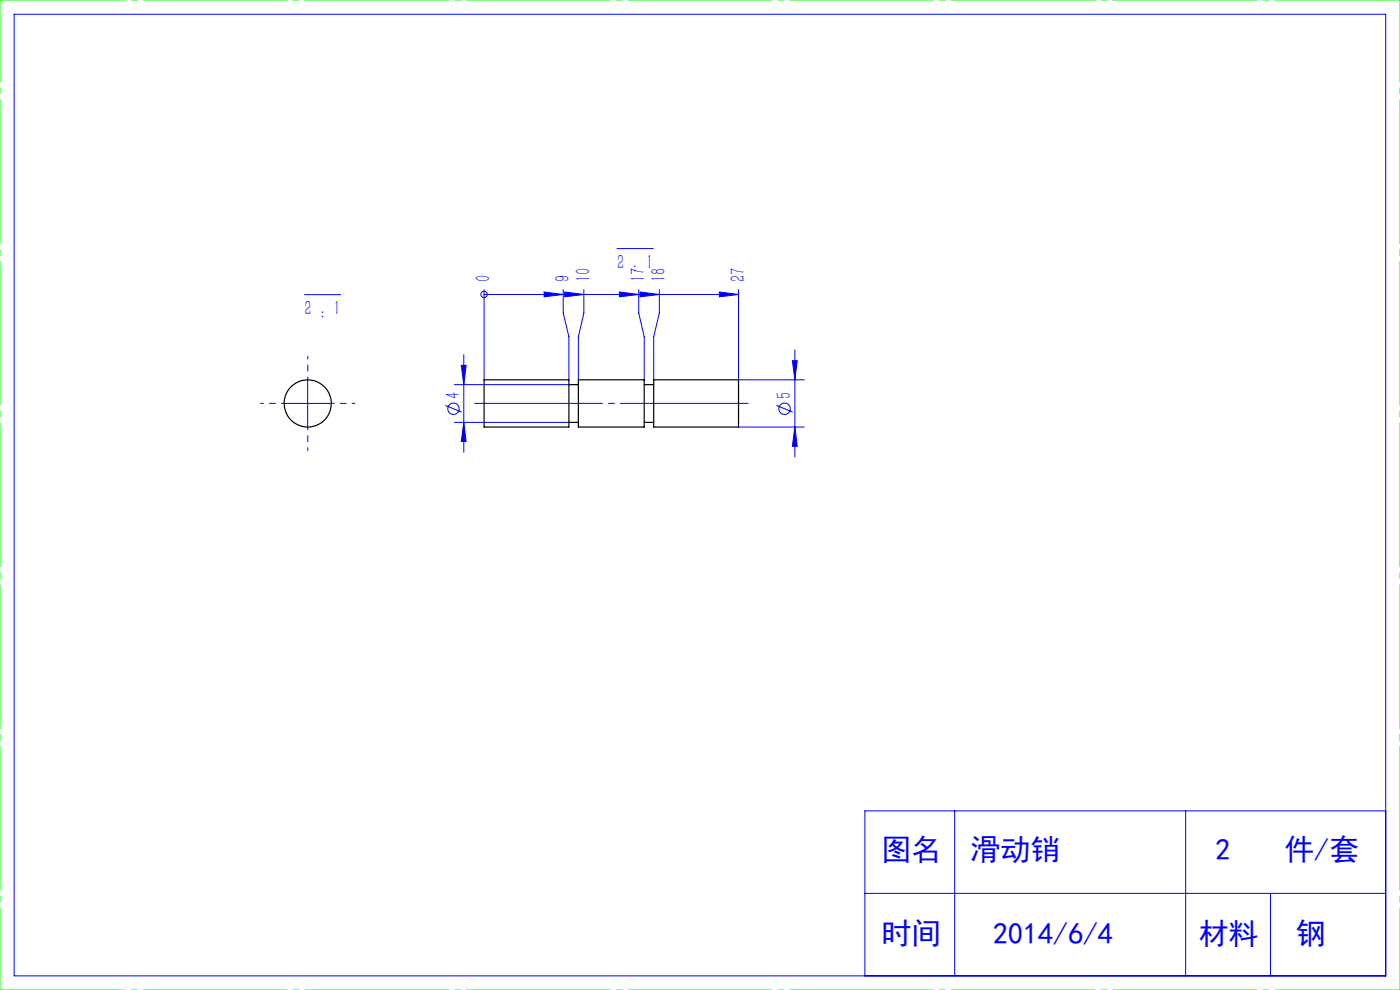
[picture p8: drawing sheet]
<svg xmlns="http://www.w3.org/2000/svg" width="297mm" height="210mm" viewBox="0 0 297 210" stroke-linecap="round" stroke-linejoin="round" font-family="sans-serif">
<g fill="none" stroke="#00f" stroke-width=".21">
<path d="M3 3h291v204h-291zM130.9 52.7h7.7M64.6 62.5h7.7M97.9 77.5h1l-.5 4.1zM98.4 75.2v20.7M102.7 62.5h.1M102.7 61.4v19.2M102.7 62.5h54M115.4 61.9l4.1 .6-4.1 .5zM119.5 61.4v5l1.2 5v9.2M119.8 61.9l4.1 .6-4.1 .5zM123.9 61.4v5l-1.2 5v9.2"/>
<path d="M131.4 61.9l4.1 .6-4.1 .5zM135.5 61.4v5l1.2 5v9.2M135.8 61.9l4.1 .6-4.1 .5zM139.9 61.4v5l-1.2 5v9.2M152.6 61.9l4.1 .6-4.1 .5zM156.7 61.4v19.2h13.9M168.1 76.5h1l-.5 4.1zM168.6 74.2v22.7M60.3 85.6h10M65.3 80.6v10M94.5 86l3.4 1.4M96.4 81.6h24.3"/>
<path d="M96.4 89.6h24.3M98.4 89.6l.5 4.1h-1zM156.7 90.6h13.9M164.7 86l3.5 1.4M168.6 90.6l.5 4.1h-1zM202.5 172v35M251.5 172v35M294 172h-110.5v35M183.5 189.5h110.5M269.5 189.5v17.5"/>
<circle cx="102.7" cy="62.5" r=".68"/>
<circle cx="96.2" cy="86.7" r="1.21"/>
<circle cx="166.4" cy="86.7" r="1.21"/>
</g>
<path d="M60.3 85.6h-5M65.3 80.6v-5M65.3 90.6v5M70.3 85.6h5" fill="none" stroke="#00f" stroke-width=".21" stroke-dasharray="30.5 1.3 1.3 1.3" stroke-dashoffset="29.9"/>
<path d="M100.7 85.6h58" fill="none" stroke="#00f" stroke-width=".21" stroke-dasharray="30.5 1.3 1.3 1.3" stroke-dashoffset="3.4"/>
<path d="M0 0h297M0 210h297" fill="none" stroke="#0f0" stroke-width=".21" stroke-dasharray="30.5 1.3 1.3 1.3" stroke-dashoffset="3.9"/>
<path d="M0 210v-210M297 210v-210" fill="none" stroke="#0f0" stroke-width=".21" stroke-dasharray="30.5 1.3 1.3 1.3" stroke-dashoffset="13.1"/>
<g fill="#00f">
<path d="M115.4 61.9l4.1 .6-4.1 .5zM119.8 61.9l4.1 .6-4.1 .5zM131.4 61.9l4.1 .6-4.1 .5zM135.8 61.9l4.1 .6-4.1 .5zM152.6 61.9l4.1 .6-4.1 .5z"/>
<path d="M168.1 76.5h1l-.5 4.1zM168.6 90.6l.5 4.1h-1zM97.9 77.5h1l-.5 4.1zM98.4 89.6l.5 4.1h-1z"/>
</g>
<g fill="none" stroke="#000" stroke-width=".25">
<path d="M102.7 80.6h18v10h-18zM120.7 89.6h2M120.7 81.6h2M122.7 80.6h14v10h-14zM136.7 89.6h2M136.7 81.6h2M138.7 80.6h18v10h-18z"/>
<circle cx="65.3" cy="85.6" r="5"/>
</g>
<g font-size="6.3" fill="#00f">
<text x="187" y="182.5">图名</text>
<text x="205.9" y="182.5">滑动销</text>
<text x="257.8" y="182.5">2</text>
<text x="272.5" y="182.5">件/套</text>
<text x="187" y="200.3">时间</text>
<text x="210.7" y="200.3">2014/6/4</text>
<text x="254.3" y="200.3">材料</text>
<text x="274.9" y="200.3">钢</text>
</g>
<g font-size="4.4" fill="#00f">
<text x="104" y="59.9" transform="rotate(-90 104 59.9)">0</text>
<text x="120.8" y="59.9" transform="rotate(-90 120.8 59.9)">9</text>
<text x="125.2" y="59.9" transform="rotate(-90 125.2 59.9)">10</text>
<text x="130.9" y="57.1">2 : 1</text>
<text x="136.8" y="59.9" transform="rotate(-90 136.8 59.9)">17</text>
<text x="141.2" y="59.9" transform="rotate(-90 141.2 59.9)">18</text>
<text x="158" y="59.9" transform="rotate(-90 158 59.9)">27</text>
<text x="64.6" y="66.8">2 : 1</text>
<text x="97.5" y="84.7" transform="rotate(-90 97.5 84.7)">4</text>
<text x="167.8" y="84.7" transform="rotate(-90 167.8 84.7)">5</text>
</g>
</svg>
